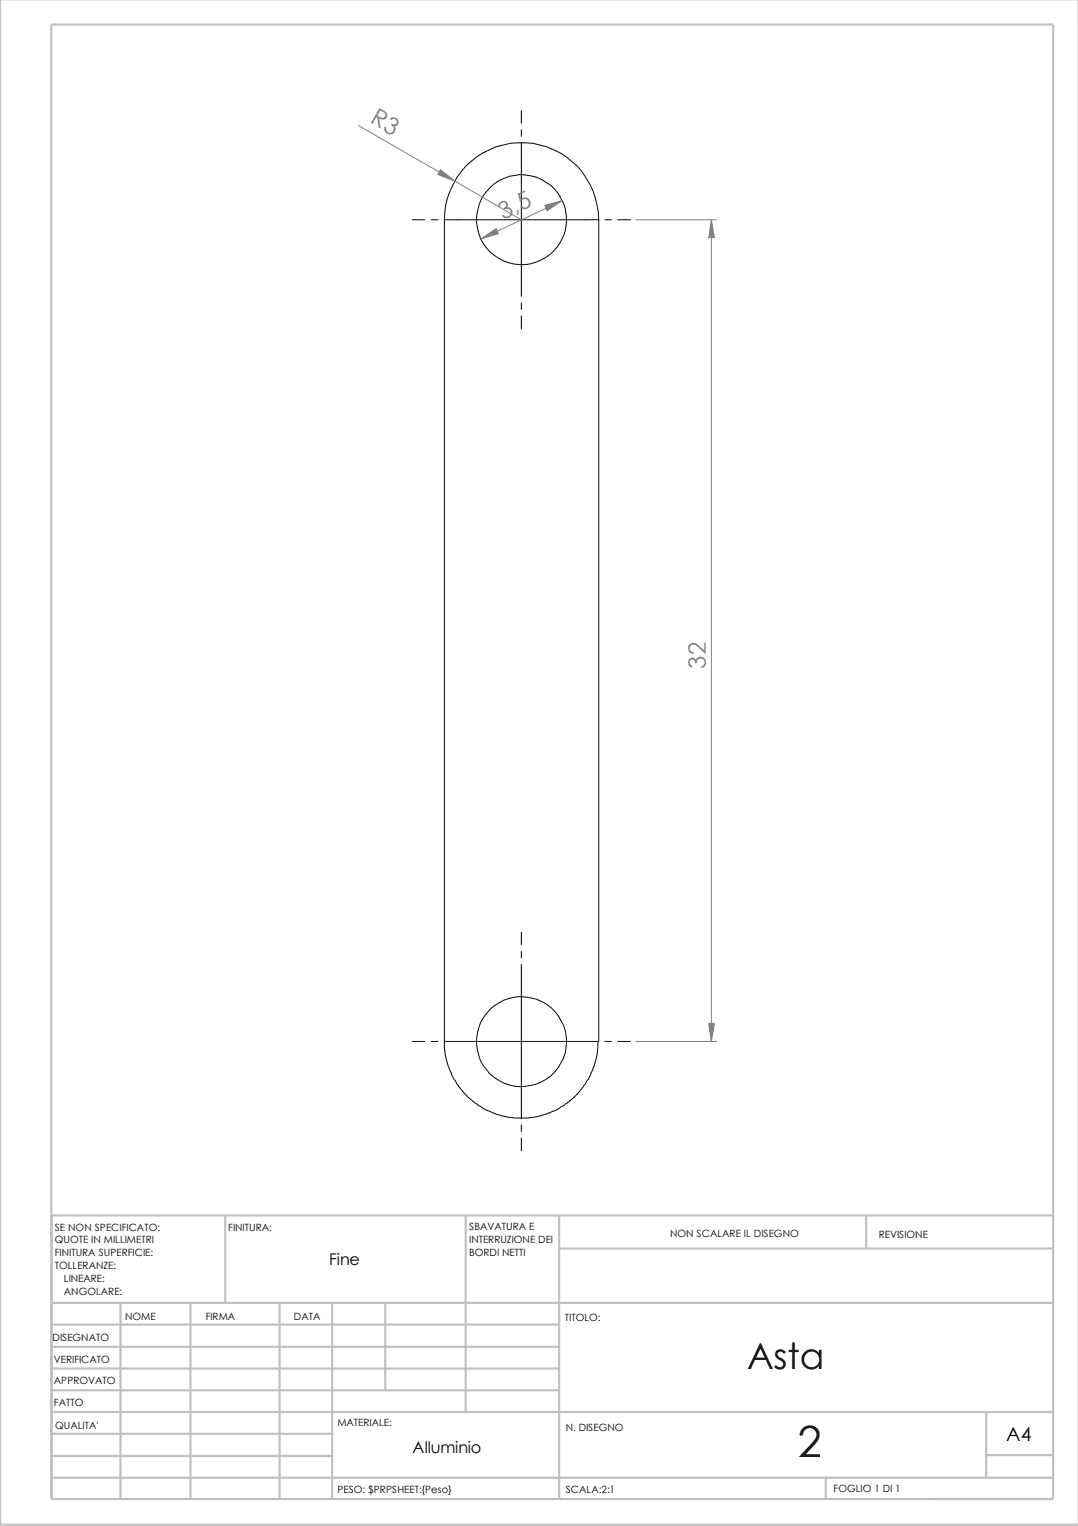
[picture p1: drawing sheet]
<svg xmlns="http://www.w3.org/2000/svg" width="210mm" height="297mm" viewBox="0 0 210 297" stroke-linecap="round" stroke-linejoin="round" font-family="sans-serif">
<g fill="none" stroke="#c0c0c0" stroke-width=".42">
<path d="M0 0v296.8h210M10 4.8h195.1v287h-195.1zM43.9 236.6v17M90.7 236.6v38.3M108.9 236.6v55.3M168.7 236.5v6.4M205.1 236.6h-195v55.3M10.1 253.6h195M10.1 257.8h98.8M23.5 253.6v38.2M37.1 253.6v38.3M54.4 253.6v38.3"/>
<path d="M64.7 253.6v38.3M75 253.6v17M108.9 243h96.2M10.1 270.6h98.8M10.1 266.4h98.8M10.1 262.2h98.8M10.1 279.1h54.6M10.1 274.9h195M192 274.8v12.8M10.1 287.6h195M10.1 283.4h54.6M160.8 287.6v4.2"/>
<path d="M192 283.2h13.1"/>
</g>
<g fill="none" stroke="#000" stroke-width=".19">
<path d="M101.5 21.5v2.5M101.5 25.3v1.2M101.5 27.8v29.9M80.3 42.8h2.4M84 42.8h1.3M86.5 42.8a15 15 0 0 1 15.1-15 15 15 0 0 1 15 15v159.9M86.5 42.8v159.9M86.5 42.8h30M101.5 59v1.2M117.8 42.8h1.2M120.3 42.8h2.5M101.5 61.5v2.5"/>
<path d="M101.5 181.5v2.4M101.5 185.2v1.3M101.5 187.7v30M80.3 202.7h2.4M84 202.7h1.3M86.5 202.7h30l-.3 2.7-.5 2-.6 1.3a14.9 14.9 0 0 1-16.7 8.7 14.9 14.9 0 0 1-11.9-14.7zM101.5 219v1.2M117.8 202.7h1.2M120.3 202.7h2.5M101.5 221.5v2.5"/>
<circle cx="101.6" cy="42.7" r="8.7"/>
<circle cx="101.6" cy="202.8" r="8.7"/>
</g>
<path d="M69.8 24.4l31.7 18.4M109.1 38.1h.1M109.5 39.1l-15.9 7.4M93.2 45.6h.1M123.8 42.8h15.7M138.5 42.8v159.9M123.8 202.7h15.7" fill="none" stroke="#808080" stroke-width=".19"/>
<g fill="#808080" stroke="#808080" stroke-width=".19">
<path d="M138.5 42.8l.6 3.5h-1.1z"/>
<path d="M85.8 33l2.8 2.2-3.3-1.2z"/>
<path d="M138 199.2h1.1l-.6 3.5z"/>
<path d="M93.6 46.5l3-2 .4 1z"/>
<path d="M106.1 40l3.4-.9-3 1.9z"/>
</g>
<text font-size="8.4" x="155.4" y="283.7">2</text>
<text font-size="7" x="145.5" y="266.6">Asta</text>
<g font-size="4.7" fill="#808080">
<text x="71.9" y="23.8" transform="rotate(30 71.9 23.8)">R3</text>
<text x="98" y="42.8" transform="rotate(-25 98 42.8)">3,5</text>
<text x="137.4" y="130.2" transform="rotate(-90 137.4 130.2)">32</text>
</g>
<text font-size="3.8" x="195.9" y="280.4">A4</text>
<g font-size="3.1">
<text x="64.1" y="246.3">Fine</text>
<text x="80.3" y="282.8">Alluminio</text>
</g>
<g font-size="1.9">
<text x="10.7" y="239.6">SE NON SPECIFICATO:</text>
<text x="44.4" y="239.6">FINITURA:</text>
<text x="91.4" y="239.5">SBAVATURA E</text>
<text x="10.7" y="242">QUOTE IN MILLIMETRI</text>
<text x="10.7" y="244.5">FINITURA SUPERFICIE:</text>
<text x="91.4" y="241.9">INTERRUZIONE DEI</text>
<text x="91.4" y="244.5">BORDI NETTI</text>
<text x="130.5" y="240.8">NON SCALARE IL DISEGNO</text>
<text x="171.1" y="241.1">REVISIONE</text>
<text x="10.7" y="247.1">TOLLERANZE:</text>
<text x="12.4" y="249.5">LINEARE:</text>
<text x="12.4" y="252.1">ANGOLARE:</text>
<text x="24.4" y="257">NOME</text>
<text x="40" y="256.9">FIRMA</text>
<text x="57.2" y="256.9">DATA</text>
<text x="110" y="257.2">TITOLO:</text>
<text x="10.2" y="261.1">DISEGNATO</text>
<text x="10.5" y="269.4">APPROVATO</text>
<text x="10.5" y="265.3">VERIFICATO</text>
<text x="10.5" y="273.8">FATTO</text>
<text x="10.8" y="278.1">QUALITA'</text>
<text x="65.7" y="277.5">MATERIALE:</text>
<text x="110.2" y="278.6">N. DISEGNO</text>
<text x="65.7" y="290.5">PESO: $PRPSHEET:{Peso}</text>
<text x="110.2" y="290.6">SCALA:2:1</text>
<text x="162.3" y="290.4">FOGLIO 1 DI 1</text>
</g>
</svg>
